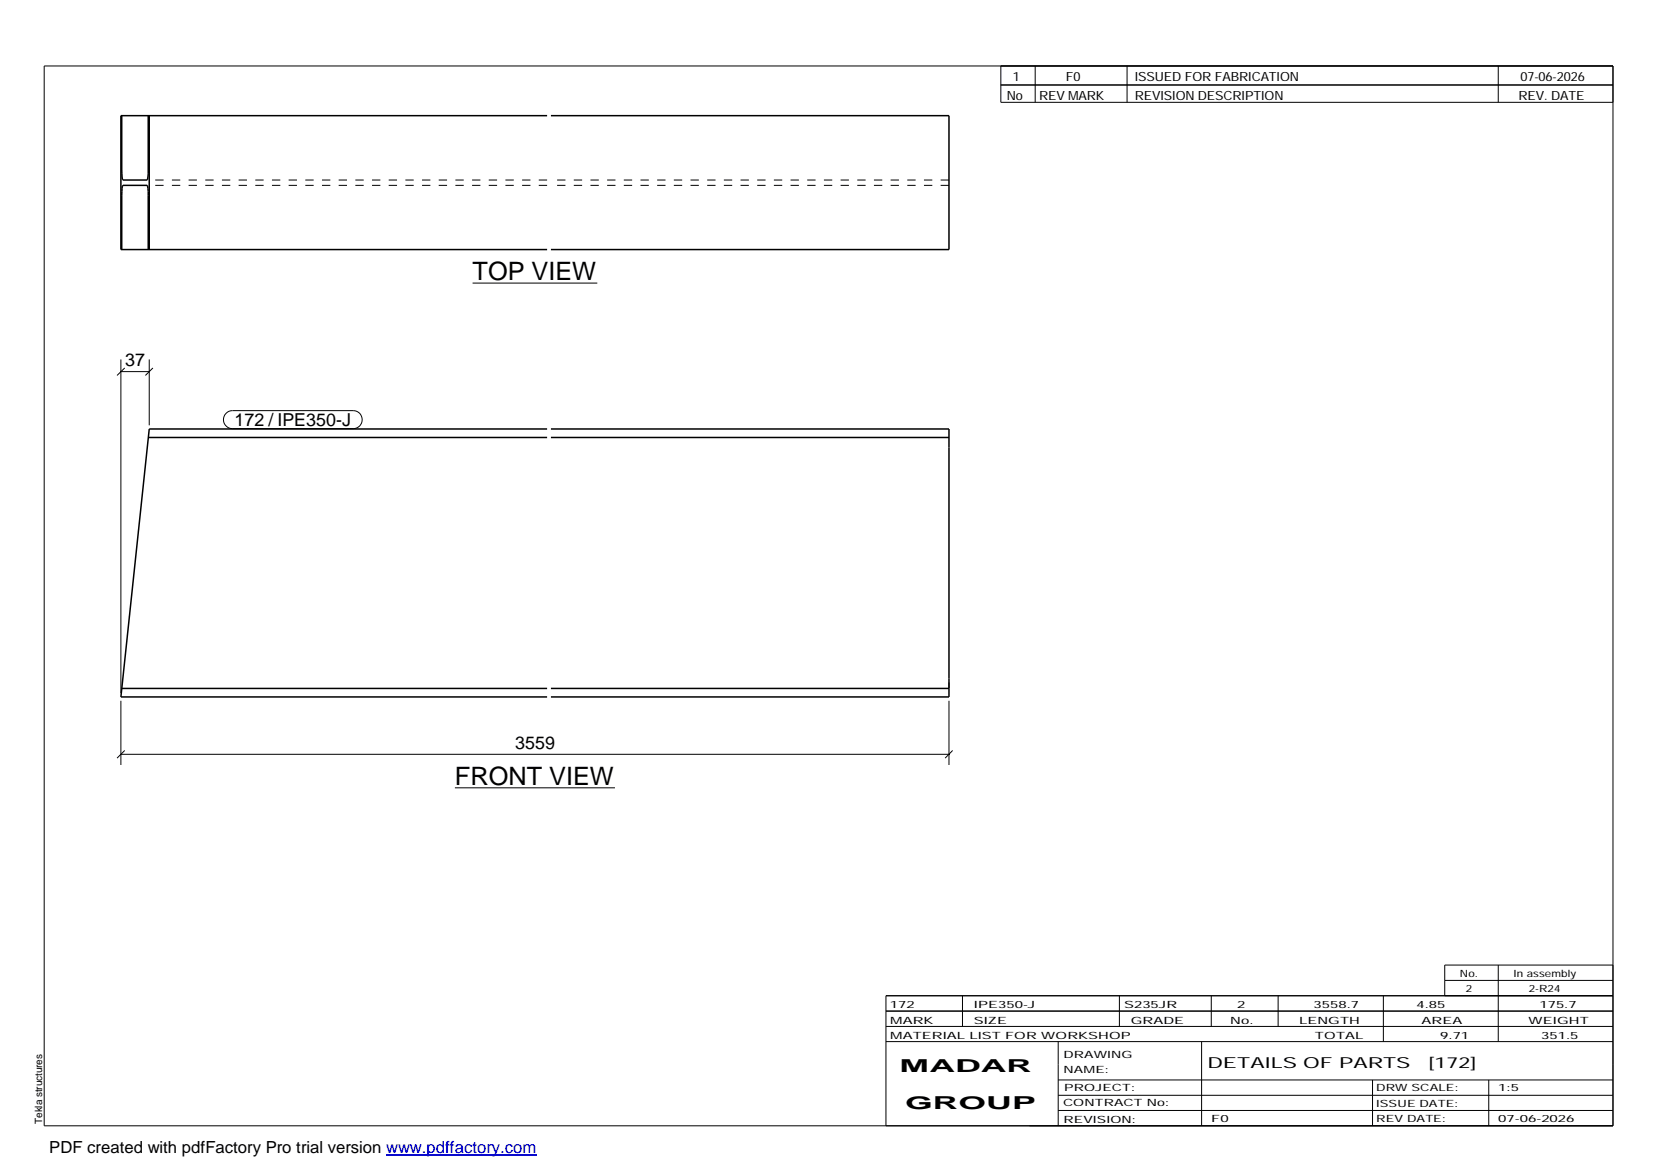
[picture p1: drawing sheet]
<svg xmlns="http://www.w3.org/2000/svg" width="420mm" height="297mm" viewBox="0 0 420 297" stroke-linecap="round" stroke-linejoin="round" font-family="sans-serif">
<path d="M30.9 29.4v13.8l.3 2.5h6.2l.1-.2 .1-1.4v-14.7M37.9 29.4v34M138.9 29.4h-108.2v34h108.2M139.9 29.4h101v34h-101M30.9 63.4v-13.8l.3-2.5h6.2l.1 .1 .1 1.4v14.8M37.6 111.1h101.3M138.9 108.9h-101l-7.2 68h108.2M139.9 108.9h101v68h-101M139.9 111.1h101M30.9 174.8h108M139.9 174.8h101" fill="none" stroke="#000" stroke-width=".38"/>
<path d="M138.9 45.7h-101.5M138.9 47.1h-101.5M240.9 45.7h-101M240.9 47.1h-101M240.9 174.8v-.2M240.9 174.6v-1.3" fill="none" stroke="#000" stroke-width=".25" stroke-dasharray="2.1 2.1" stroke-linecap="butt"/>
<g fill="none" stroke="#000" stroke-width=".25">
<path d="M11.2 16.7h398.3v269.1h-398.3zM254.1 16.7v9.3h155.4M262.8 16.7v9.3M286.1 16.7v9.3M380.4 16.7v9.3M254.1 21.6h155.4M120 71.9h31.6M30.7 91.3v84.7M30.7 94.3h7.2M31.7 93.4l-2 1.9M37.9 91.3v16.7M38.8 93.4l-1.9 1.9"/>
<path d="M57.4 104.9l.7-.5 .9-.1h30.7a2.29 2.29 0 0 1 2.2 2.2 2.29 2.29 0 0 1-2.2 2.3h-30.7a2.27 2.27 0 0 1-2.1-1.4 2.27 2.27 0 0 1 .5-2.5zM30.7 177.9v16.3M240.9 177.9v16.3M30.7 191.5h210.2M31.7 190.5l-2 2M241.9 190.5l-2 2M115.5 200h40.6M224.9 256.7h184.6M244.3 252.8v7.8M284.2 252.8v7.8M307.5 252.8v7.8M324.5 252.8v7.8"/>
<path d="M351.2 252.8v11.6M366.8 248.9h42.7M380.4 245v19.4M409.5 245h-42.7v7.8M409.5 252.8h-184.6v33M224.9 264.4h184.6M224.9 260.6h184.6M268.6 264.4v21.4M268.6 274.2h140.9M268.6 278.1h140.9M305.1 264.4v21.4M348.4 274.2v11.6"/>
<path d="M378 274.2v11.6M268.6 281.9h140.9"/>
</g>
<path d="M98 293.3h38.2" fill="none" stroke="#00f" stroke-width=".3"/>
<g font-size="6.4">
<text x="120" y="71.1">TOP VIEW</text>
<text x="115.5" y="199.3">FRONT VIEW</text>
</g>
<g font-size="4.5">
<text x="31.7" y="92.9">37</text>
<text x="59.6" y="108.2">172 / IPE350-J</text>
<text x="130.8" y="190.1">3559</text>
<text x="228.4" y="272.3">MADAR</text>
<text x="229.8" y="281.6">GROUP</text>
</g>
<text font-size="4.2" x="12.5" y="292.7">PDF created with pdfFactory Pro trial version www.pdffactory.com</text>
<g font-size="3.9">
<text x="306.5" y="271.3">DETAILS OF PARTS</text>
<text x="362.7" y="271.3">[172]</text>
</g>
<g font-size="3.2">
<text x="257.1" y="20.5">1</text>
<text x="270.6" y="20.5">F0</text>
<text x="288.1" y="20.5">ISSUEDFORFABRICATION</text>
<text x="386" y="20.5">07-06-2026</text>
<text x="255.6" y="25.5">No</text>
<text x="263.8" y="25.5">REVMARK</text>
<text x="288.1" y="25.5">REVISIONDESCRIPTION</text>
<text x="385.5" y="25.5">REV. DATE</text>
</g>
<g font-size="2.5">
<text x="370.6" y="247.9">No.</text>
<text x="372.1" y="251.8">2</text>
<text x="384.3" y="247.9">Inassembly</text>
<text x="388.1" y="251.8">2-R24</text>
<text x="225.9" y="255.9">172</text>
<text x="247.3" y="255.9">IPE350</text>
<text x="259.7" y="255.9">-J</text>
<text x="285.4" y="255.9">S235JR</text>
<text x="314.1" y="255.9">2</text>
<text x="333.5" y="255.9">3558.7</text>
<text x="359.6" y="255.9">4.85</text>
<text x="390.8" y="255.9">175.7</text>
<text x="226" y="263.7">M</text>
<text x="226" y="259.9">M</text>
<text x="229.2" y="263.7">ATERIAL LIST FOR W</text>
<text x="229.2" y="259.9">ARK</text>
<text x="247.2" y="259.9">SIZE</text>
<text x="268" y="263.7">ORKSHOP</text>
<text x="287.1" y="259.9">GRADE</text>
<text x="312.3" y="259.9">No.</text>
<text x="329.8" y="259.9">LENGTH</text>
<text x="333.8" y="263.7">TOTAL</text>
<text x="360.9" y="259.9">AREA</text>
<text x="365.6" y="263.7">9</text>
<text x="367.7" y="263.7">.71</text>
<text x="388.1" y="259.9">W</text>
<text x="391.3" y="263.7">351.5</text>
<text x="391.7" y="259.9">EIGHT</text>
<text x="270" y="268.5">DRAW</text>
<text x="281.1" y="268.5">ING</text>
<text x="270" y="272.5">NAM</text>
<text x="278.1" y="272.5">E:</text>
<text x="269.9" y="280.9">CONTRACT No:</text>
<text x="270.2" y="277">PROJECT:</text>
<text x="349.4" y="277.1">DRWSCALE:</text>
<text x="349.4" y="281">ISSUE DATE:</text>
<text x="380.4" y="277.1">1:5</text>
<text x="10.7" y="285.4" transform="rotate(-90 10.7 285.4)">Tekla structures</text>
<text x="270" y="285">REVISION:</text>
<text x="307.5" y="284.8">F0</text>
<text x="349.4" y="284.8">REVDATE:</text>
<text x="380.4" y="284.8">0</text>
<text x="382.5" y="284.8">7-0 -20</text>
<text x="387.9" y="284.8">6</text>
<text x="395.5" y="284.8">26</text>
</g>
</svg>
